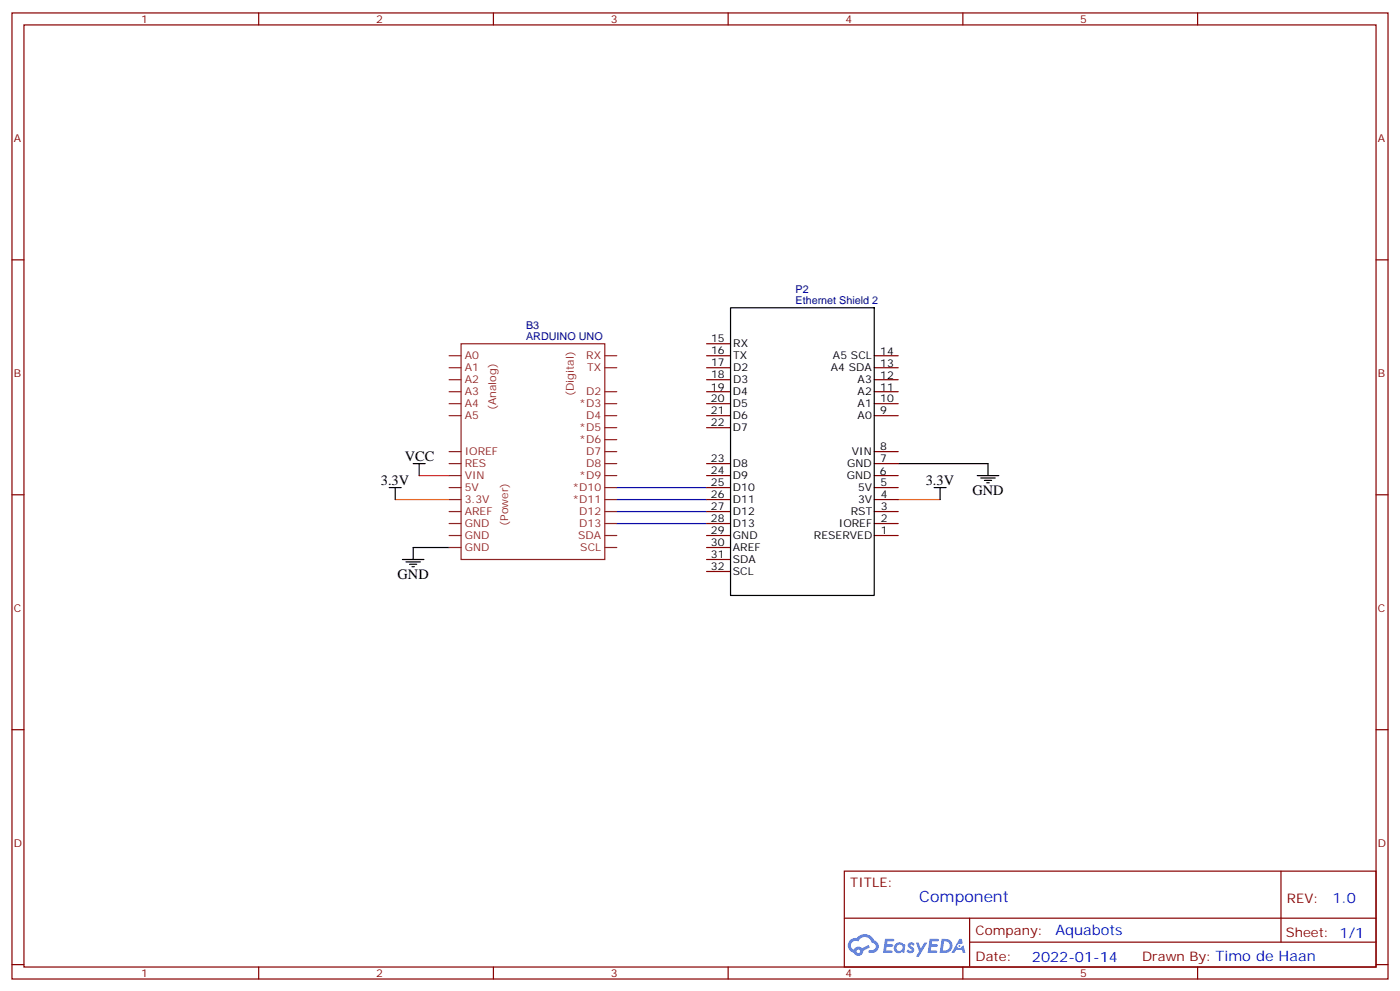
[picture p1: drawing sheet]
<svg xmlns="http://www.w3.org/2000/svg" width="412mm" height="292mm" viewBox="0 0 412 292" stroke-linecap="round" stroke-linejoin="round" font-family="sans-serif">
<path d="M116.4 147h15.9M264.6 147h12.3" fill="none" stroke="#f60" stroke-width=".35"/>
<g fill="none" stroke="#000" stroke-width=".35">
<path d="M215.2 90.6h42.3v84.7h-42.3zM121.7 136.5h3.5M123.5 136.5v3.5M264.6 136.5h26.4v3.5M287.9 140h6.3M114.7 143.5h3.5M116.4 143.5v3.5M275.2 143.5h3.5M276.9 143.5v3.5M288.9 140.7h4.3M290 141.4h2.1M290.7 142.1h.7"/>
<path d="M118.5 164.7h6.4M119.6 165.4h4.2M120.6 166.1h2.2M121.4 166.8h.7M132.3 161.1h-10.6v3.6"/>
</g>
<path d="M123.5 140h8.8" fill="none" stroke="#f00" stroke-width=".35"/>
<path d="M181.7 154.1h26.4M181.7 150.6h26.4M181.7 147h26.4M181.7 143.5h26.4" fill="none" stroke="#00f" stroke-width=".35"/>
<g fill="none" stroke="#870000" stroke-width=".35">
<path d="M3.5 3.8h405.4v284.3h-405.4zM7.1 7.3h398.2v277.3h-398.2zM76.2 3.8v3.5M145.3 3.8v3.5M214.5 3.8v3.5M283.6 3.8v3.5M352.8 3.8v3.5M3.5 76.5h3.6M405.3 76.5h3.6M208.1 118.8h7.1M208.1 115.3h7.1M208.1 111.8h7.1"/>
<path d="M208.1 108.2h7.1M208.1 104.7h7.1M208.1 101.2h7.1M257.5 118.8h7.1M257.5 115.3h7.1M257.5 111.8h7.1M257.5 108.2h7.1M257.5 104.7h7.1M208.1 140h7.1M208.1 136.5h7.1M208.1 122.3h7.1M208.1 125.9h7.1"/>
<path d="M257.5 140h7.1M257.5 136.5h7.1M257.5 132.9h7.1M257.5 122.3h7.1M3.5 145.6h3.6M208.1 157.6h7.1M208.1 154.1h7.1M208.1 150.6h7.1M208.1 147h7.1M208.1 143.5h7.1M257.5 157.6h7.1M257.5 154.1h7.1"/>
<path d="M257.5 150.6h7.1M257.5 147h7.1M257.5 143.5h7.1M405.3 145.6h3.6M208.1 161.1h7.1M208.1 164.7h7.1M208.1 168.2h7.1M3.5 214.8h3.6M405.3 214.8h3.6M248.7 256.4h156.6v28.2h-156.6zM377.3 256.4v20.9M248.7 270.2h156.5"/>
<path d="M285.6 277.3h119.6M285.6 270.2v14.2M3.5 283.9h3.6M76.2 284.6v3.5M145.3 284.6v3.5M214.5 284.6v3.5M283.6 284.6v3.5M352.8 284.6v3.5M405.3 283.9h3.6"/>
</g>
<g fill="none" stroke="#8c2424" stroke-width=".35">
<path d="M132.3 104.7h3.5M132.3 108.2h3.5M132.3 115.3h3.5M132.3 118.8h3.5M132.3 111.8h3.5M135.8 101.2h42.4v63.5h-42.4zM178.2 104.7h3.5M178.2 108.2h3.5M178.2 115.3h3.5M178.2 118.8h3.5M132.3 122.3h3.5M132.3 132.9h3.5"/>
<path d="M132.3 136.5h3.5M132.3 140h3.5M178.2 122.3h3.5M178.2 125.9h3.5M178.2 129.4h3.5M178.2 132.9h3.5M178.2 136.5h3.5M178.2 140h3.5M132.3 143.5h3.5M132.3 147h3.5M132.3 150.6h3.5M132.3 154.1h3.5"/>
<path d="M132.3 157.6h3.5M178.2 143.5h3.5M178.2 147h3.5M178.2 150.6h3.5M178.2 154.1h3.5M178.2 157.6h3.5M132.3 161.1h3.5M178.2 161.1h3.5"/>
</g>
<g fill="#5487ff">
<path d="M267.7 277.6a1.22 1.22 0 0 1 1.7 .2l-.4 .6a.47 .47 0 0 0-.3-.4 .47 .47 0 0 0-.5 .2l.1 .2a1.14 1.14 0 0 1 .8 1.8 1.14 1.14 0 0 1-1.9 0l-.2-.2 .5-.6 .7 .5a.29 .29 0 0 0 .3-.3 .29 .29 0 0 0-.2-.3 1.04 1.04 0 0 1-.6-1.7z"/>
<path d="M260.7 276.3h2.4l.3 .2-.2 .5-1.8 .1-.1 .8h1.5l.3 .4-.3 .4h-1.6l-.2 1.1h1.7l.2 .3-.2 .3-2.6 .1z"/>
<path d="M273.8 276.3h2.4l.3 .2-.1 .5-1.8 .1-.2 .8h1.6l.3 .4-.4 .4h-1.6l-.1 1.1h1.7l.2 .3-.2 .3-2.6 .1z"/>
<path d="M282.6 276.3h.7l.3 1.3-.6 .3a.69 .69 0 0 0-1 .3 .69 .69 0 0 0 .4 .9 .69 .69 0 0 0 .9-.6l.5-.2 .6 2.2h-.8l-.2-.9h-1.8l-.5 .9h-.8z"/>
<path d="M269.8 277.4h.8l.6 1.8 1.1-1.8h.9l-2.6 4.2h-.8l.9-1.5z"/>
<path d="M277.4 276.3l-.6 4.2h1.3a2.11 2.11 0 0 0 2.5-2.1 2.11 2.11 0 0 0-2.5-2.1zM278.1 277.1a1.39 1.39 0 0 1 1.7 1.4 1.39 1.39 0 0 1-1.8 1.3h-.3z"/>
<path d="M263.7 277.9a1.54 1.54 0 0 0-.1 2.2 1.54 1.54 0 0 0 2.2 .1l.6 .3 .3-2.3-.2-.3h-.4a1.49 1.49 0 0 0-2.4 0zM264 278.9a.94 .94 0 0 1 1.8 0 .94 .94 0 0 1-1.8 0z"/>
<path d="M250.4 276.7a2.18 2.18 0 0 0 1.1 3.7 1.44 1.44 0 0 0 1.6 .9 1.44 1.44 0 0 0 1.2-1.4l2-1.1-.5-.7-1.9 1a1.47 1.47 0 0 0-2.4 .4 1.39 1.39 0 0 1-.7-1.9 1.39 1.39 0 0 1 2-.5 2.12 2.12 0 0 1 2.2-1.3 2.12 2.12 0 0 1 1.9 1.7 1.14 1.14 0 0 1 1.1 1.4 1.14 1.14 0 0 1-1.7 .7 .43 .43 0 0 0-.5 .4 .43 .43 0 0 0 .4 .5 1.98 1.98 0 0 0 2.5-1.2 1.98 1.98 0 0 0-1.2-2.6 3.1 3.1 0 0 0-5.3-.6l-.9 .1zM252.3 280a.55 .55 0 0 1 1.1 0 .55 .55 0 0 1-1.1 0z"/>
<circle cx="282.6" cy="278.4" r=".26"/>
</g>
<text font-size="4.6" fill="#00f" x="270.8" y="265.4">Component</text>
<g font-size="4.2">
<text x="119.2" y="135.7">VCC</text>
<text x="112.2" y="142.8">3.3V</text>
<text x="272.7" y="142.8">3.3V</text>
<text x="286.5" y="145.6">GND</text>
<text x="117.1" y="170.3">GND</text>
</g>
<g font-size="4.2" fill="#00f">
<text x="392.5" y="265.7">1.0</text>
<text x="310.9" y="275.2">Aquabots</text>
<text x="304" y="283">2022-01-14</text>
</g>
<g font-size="3.9" fill="#800">
<text x="250.5" y="261">TITLE:</text>
<text x="379.1" y="265.7">REV:</text>
<text x="287.4" y="275.2">Company:</text>
<text x="378.7" y="275.8">Sheet: 1/1</text>
<text x="287.4" y="282.9">Date:</text>
<text x="336.4" y="282.9">Drawn By: Timo de Haan</text>
</g>
<g font-size="3.2" fill="#800">
<text x="41.6" y="6.8">1</text>
<text x="110.8" y="6.8">2</text>
<text x="179.9" y="6.8">3</text>
<text x="249.1" y="6.8">4</text>
<text x="318.2" y="6.8">5</text>
<text x="4.1" y="41.9">A</text>
<text x="405.9" y="41.9">A</text>
<text x="4.1" y="111.1">B</text>
<text x="405.9" y="111.1">B</text>
<text x="4.1" y="180.2">C</text>
<text x="405.9" y="180.2">C</text>
<text x="4.1" y="249.3">D</text>
<text x="405.9" y="249.3">D</text>
<text x="41.6" y="287.6">1</text>
<text x="110.8" y="287.6">2</text>
<text x="179.9" y="287.6">3</text>
<text x="249.1" y="287.6">4</text>
<text x="318.2" y="287.6">5</text>
</g>
<g font-size="3.2" fill="#000080">
<text x="234.4" y="89.5">Ethernet Shield 2</text>
<text x="234.4" y="86.4">P2</text>
<text x="155" y="100.1">ARDUINO UNO</text>
<text x="155" y="96.9">B3</text>
</g>
<g font-size="3.2">
<text x="209.5" y="100.7">15</text>
<text x="209.5" y="104.2">16</text>
<text x="209.5" y="107.7">17</text>
<text x="216" y="102.1">RX</text>
<text x="216" y="105.6">TX</text>
<text x="245.4" y="105.8">A5 SCL</text>
<text x="259.3" y="107.9">13</text>
<text x="259.3" y="104.4">14</text>
<text x="209.5" y="111.3">18</text>
<text x="216" y="109.1">D2</text>
<text x="216" y="112.7">D3</text>
<text x="244.7" y="109.3">A4 SDA</text>
<text x="252.6" y="112.8">A3</text>
<text x="259.3" y="111.4">12</text>
<text x="209.4" y="114.9">19</text>
<text x="209.4" y="118.5">20</text>
<text x="215.9" y="116.3">D4</text>
<text x="215.9" y="119.9">D5</text>
<text x="252.6" y="119.9">A1</text>
<text x="252.6" y="116.3">A2</text>
<text x="259.3" y="118.5">10</text>
<text x="259.3" y="114.9">11</text>
<text x="209.4" y="122">21</text>
<text x="209.4" y="125.5">22</text>
<text x="215.9" y="123.4">D6</text>
<text x="252.6" y="123.4">A0</text>
<text x="259.3" y="122">9</text>
<text x="215.9" y="126.9">D7</text>
<text x="209.4" y="136.1">23</text>
<text x="215.9" y="137.5">D8</text>
<text x="249.5" y="137.5">GND</text>
<text x="250.9" y="134">VIN</text>
<text x="259.3" y="136.1">7</text>
<text x="259.3" y="132.6">8</text>
<text x="209.4" y="139.6">24</text>
<text x="209.4" y="143.2">25</text>
<text x="215.9" y="141">D9</text>
<text x="249.4" y="141.1">GND</text>
<text x="259.2" y="139.7">6</text>
<text x="259.4" y="143.1">5</text>
<text x="209.4" y="146.7">26</text>
<text x="215.9" y="144.6">D10</text>
<text x="215.9" y="148.1">D11</text>
<text x="252.8" y="144.5">5V</text>
<text x="252.8" y="148.1">3V</text>
<text x="259.4" y="146.7">4</text>
<text x="209.4" y="150.2">27</text>
<text x="209.4" y="153.7">28</text>
<text x="215.9" y="151.6">D12</text>
<text x="215.9" y="155.2">D13</text>
<text x="247.1" y="155.2">IOREF</text>
<text x="250.6" y="151.6">RST</text>
<text x="259.4" y="153.7">2</text>
<text x="259.4" y="150.2">3</text>
<text x="209.4" y="157.3">29</text>
<text x="209.4" y="160.8">30</text>
<text x="215.9" y="158.7">GND</text>
<text x="239.7" y="158.7">RESERVED</text>
<text x="259.4" y="157.3">1</text>
<text x="209.4" y="164.3">31</text>
<text x="209.4" y="167.9">32</text>
<text x="215.9" y="162.2">AREF</text>
<text x="215.9" y="165.7">SDA</text>
<text x="215.9" y="169.3">SCL</text>
</g>
<g font-size="3.2" fill="#8d2323">
<text x="136.9" y="105.8">A0</text>
<text x="172.7" y="105.8">RX</text>
<text x="136.9" y="109.3">A1</text>
<text x="136.9" y="112.8">A2</text>
<text x="173" y="109.3">TX</text>
<text x="136.9" y="116.3">A3</text>
<text x="136.9" y="119.9">A4</text>
<text x="169.1" y="116.5" transform="rotate(-90 169.1 116.5)">(Digital)</text>
<text x="170.6" y="119.9">*D3</text>
<text x="172.6" y="116.3">D2</text>
<text x="136.9" y="123.4">A5</text>
<text x="146.1" y="120.7" transform="rotate(-90 146.1 120.7)">(Analog)</text>
<text x="172.6" y="123.4">D4</text>
<text x="170.6" y="126.9">*D5</text>
<text x="170.6" y="130.5">*D6</text>
<text x="136.9" y="137.5">RES</text>
<text x="136.9" y="134">IOREF</text>
<text x="172.6" y="134">D7</text>
<text x="172.6" y="137.5">D8</text>
<text x="136.9" y="141">VIN</text>
<text x="170.6" y="141">*D9</text>
<text x="136.9" y="144.6">5V</text>
<text x="136.9" y="148.1">3.3V</text>
<text x="168.6" y="144.6">*D10</text>
<text x="168.6" y="148.1">*D11</text>
<text x="136.9" y="151.6">AREF</text>
<text x="136.9" y="155.2">GND</text>
<text x="149.7" y="154.7" transform="rotate(-90 149.7 154.7)">(Power)</text>
<text x="170.6" y="151.6">D12</text>
<text x="170.6" y="155.2">D13</text>
<text x="136.9" y="158.7">GND</text>
<text x="170.3" y="158.7">SDA</text>
<text x="136.9" y="162.2">GND</text>
<text x="170.9" y="162.2">SCL</text>
</g>
</svg>
